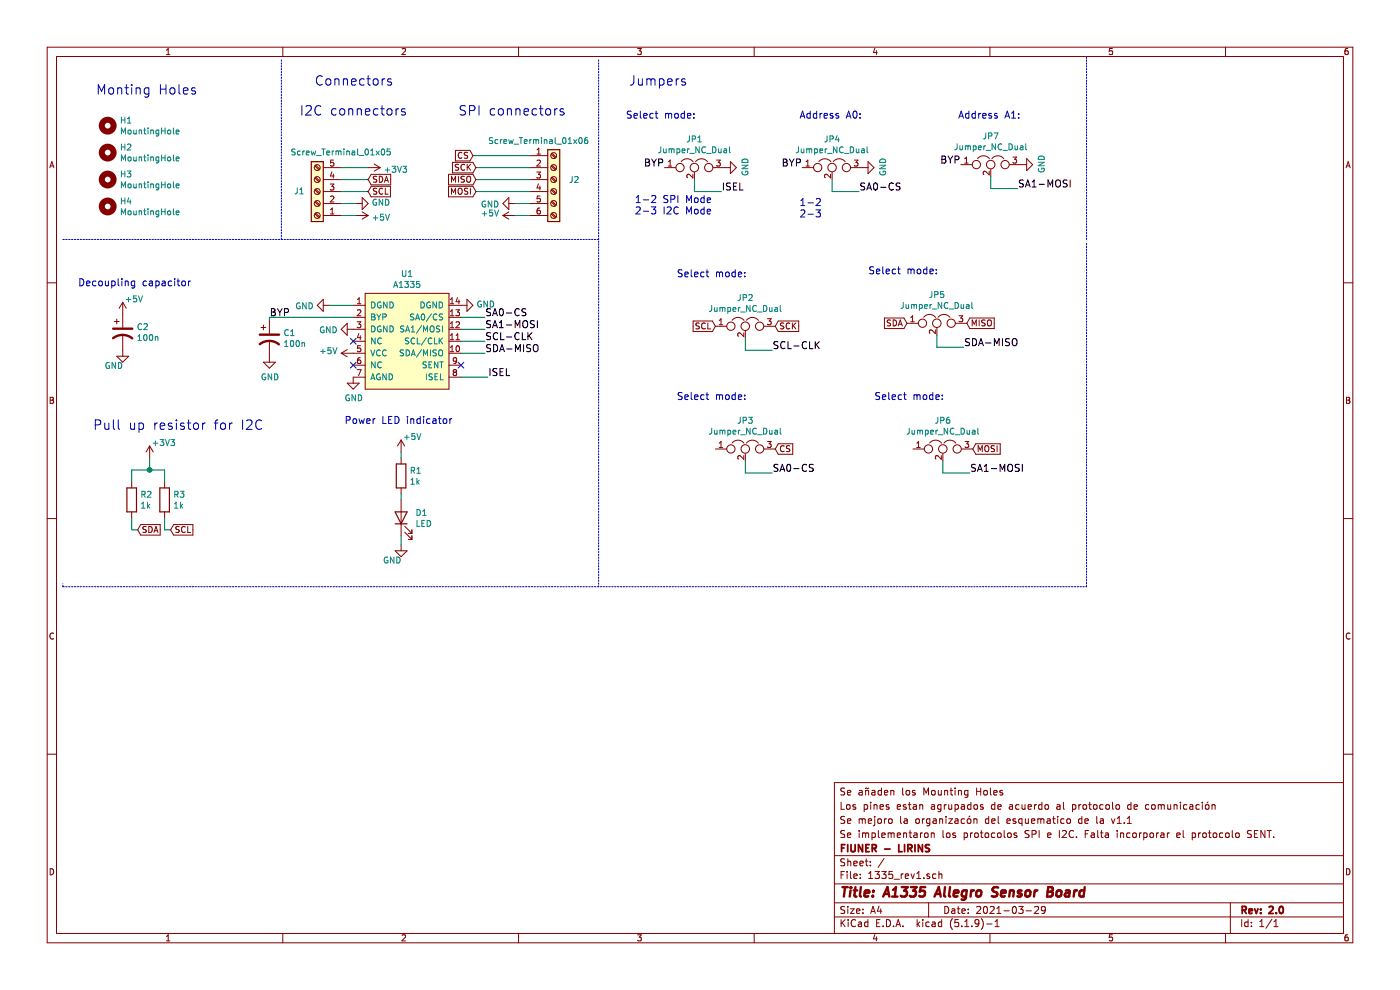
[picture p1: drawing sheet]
EESchema Schematic File Version 4
EELAYER 30 0
EELAYER END
$Descr A4 11693 8268
encoding utf-8
Sheet 1 1
Title "A1335 Allegro Sensor Board"
Date "2021-03-29"
Rev "2.0"
Comp "FIUNER - LIRINS"
Comment1 "Se implementaron los protocolos SPI e I2C. Falta incorporar el protocolo SENT."
Comment2 "Se mejoro la organizacón del esquematico de la v1.1"
Comment3 "Los pines estan agrupados de acuerdo al protocolo de comunicación"
Comment4 "Se añaden los Mounting Holes"
$EndDescr
Text Notes 800  800  0    79   ~ 0
Monting Holes\n
$Comp
L Mechanical:MountingHole H1
U 1 1
P 900 1050
F 0 "H1" H 1000 1096 50  0000 L CNN
F 1 "MountingHole" H 1000 1005 50  0000 L CNN
F 2 "MountingHole:MountingHole_3.2mm_M3_Pad_Via" H 900 1050 50  0001 C CNN
F 3 "~" H 900 1050 50  0001 C CNN
	1    900  1050
	1    0    0    -1  
$EndComp
$Comp
L Mechanical:MountingHole H2
U 1 1
P 900 1275
F 0 "H2" H 1000 1321 50  0000 L CNN
F 1 "MountingHole" H 1000 1230 50  0000 L CNN
F 2 "MountingHole:MountingHole_3.2mm_M3_Pad_Via" H 900 1275 50  0001 C CNN
F 3 "~" H 900 1275 50  0001 C CNN
	1    900  1275
	1    0    0    -1  
$EndComp
$Comp
L Mechanical:MountingHole H3
U 1 1
P 900 1500
F 0 "H3" H 1000 1546 50  0000 L CNN
F 1 "MountingHole" H 1000 1455 50  0000 L CNN
F 2 "MountingHole:MountingHole_3.2mm_M3_Pad_Via" H 900 1500 50  0001 C CNN
F 3 "~" H 900 1500 50  0001 C CNN
	1    900  1500
	1    0    0    -1  
$EndComp
$Comp
L Mechanical:MountingHole H4
U 1 1
P 900 1725
F 0 "H4" H 1000 1771 50  0000 L CNN
F 1 "MountingHole" H 1000 1680 50  0000 L CNN
F 2 "MountingHole:MountingHole_3.2mm_M3_Pad_Via" H 900 1725 50  0001 C CNN
F 3 "~" H 900 1725 50  0001 C CNN
	1    900  1725
	1    0    0    -1  
$EndComp
$Comp
L HALL:A1335 U1
U 1 1
P 2750 2550
F 0 "U1" H 3400 2815 50  0000 C CNN
F 1 "A1335" H 3400 2724 50  0000 C CNN
F 2 "Tssop_14:TSSOP14" H 2641 2700 50  0001 C CNN
F 3 "" H 2641 2700 50  0001 C CNN
	1    2750 2550
	1    0    0    -1  
$EndComp
Wire Wire Line
	2850 1600 3075 1600
Wire Wire Line
	2850 1500 3075 1500
Wire Wire Line
	2850 1400 3075 1400
Text GLabel 3075 1600 2    50   Input ~ 0
SCL
Text GLabel 3075 1500 2    50   Input ~ 0
SDA
$Comp
L power:+3V3 #PWR0102
U 1 1
P 3075 1400
F 0 "#PWR0102" H 3075 1250 50  0001 C CNN
F 1 "+3V3" V 3090 1528 50  0000 L CNN
F 2 "" H 3075 1400 50  0001 C CNN
F 3 "" H 3075 1400 50  0001 C CNN
	1    3075 1400
	0    1    1    0   
$EndComp
Text GLabel 3950 1300 0    50   Input ~ 0
CS
NoConn ~ 2950 2850
NoConn ~ 2950 3050
$Comp
L power:GND #PWR0105
U 1 1
P 3850 2550
F 0 "#PWR0105" H 3850 2300 50  0001 C CNN
F 1 "GND" V 3855 2422 50  0000 R CNN
F 2 "" H 3850 2550 50  0001 C CNN
F 3 "" H 3850 2550 50  0001 C CNN
	1    3850 2550
	0    -1   -1   0   
$EndComp
$Comp
L power:GND #PWR0106
U 1 1
P 2950 3150
F 0 "#PWR0106" H 2950 2900 50  0001 C CNN
F 1 "GND" H 2955 2977 50  0000 C CNN
F 2 "" H 2950 3150 50  0001 C CNN
F 3 "" H 2950 3150 50  0001 C CNN
	1    2950 3150
	1    0    0    -1  
$EndComp
$Comp
L power:+5V #PWR0107
U 1 1
P 2950 2950
F 0 "#PWR0107" H 2950 2800 50  0001 C CNN
F 1 "+5V" V 2965 3078 50  0000 L CNN
F 2 "" H 2950 2950 50  0001 C CNN
F 3 "" H 2950 2950 50  0001 C CNN
	1    2950 2950
	0    -1   -1   0   
$EndComp
$Comp
L power:GND #PWR0108
U 1 1
P 2950 2750
F 0 "#PWR0108" H 2950 2500 50  0001 C CNN
F 1 "GND" V 2955 2622 50  0000 R CNN
F 2 "" H 2950 2750 50  0001 C CNN
F 3 "" H 2950 2750 50  0001 C CNN
	1    2950 2750
	0    1    1    0   
$EndComp
Text Notes 5250 725  0    79   ~ 0
Jumpers\n
Wire Notes Line
	2350 500  2350 2000
Wire Wire Line
	3850 3150 4075 3150
Text Label 4075 3150 0    59   ~ 0
ISEL
Text Label 6025 1600 0    59   ~ 0
ISEL
Wire Wire Line
	3850 2650 4050 2650
Wire Wire Line
	4050 2750 3850 2750
Wire Wire Line
	3850 2850 4050 2850
Wire Wire Line
	3850 2950 4050 2950
Text Label 2250 2650 0    59   ~ 0
BYP
Text Label 4050 2650 0    59   ~ 0
SA0-CS
Text Label 4050 2750 0    59   ~ 0
SA1-MOSI
Text Label 4050 2850 0    59   ~ 0
SCL-CLK
Text Label 4050 2950 0    59   ~ 0
SDA-MISO
$Comp
L power:GND #PWR0110
U 1 1
P 2750 2550
F 0 "#PWR0110" H 2750 2300 50  0001 C CNN
F 1 "GND" V 2755 2422 50  0000 R CNN
F 2 "" H 2750 2550 50  0001 C CNN
F 3 "" H 2750 2550 50  0001 C CNN
	1    2750 2550
	0    1    1    0   
$EndComp
$Comp
L power:GND #PWR0111
U 1 1
P 2250 2975
F 0 "#PWR0111" H 2250 2725 50  0001 C CNN
F 1 "GND" H 2255 2802 50  0000 C CNN
F 2 "" H 2250 2975 50  0001 C CNN
F 3 "" H 2250 2975 50  0001 C CNN
	1    2250 2975
	1    0    0    -1  
$EndComp
Wire Wire Line
	2250 2650 2250 2675
Wire Wire Line
	2250 2650 2950 2650
Wire Wire Line
	2750 2550 2950 2550
Text Label 5550 1400 2    59   ~ 0
BYP
Text Notes 5225 1000 0    59   ~ 0
Select mode:\n
Text GLabel 3975 1500 0    50   Input ~ 0
MISO
Text GLabel 3975 1400 0    50   Input ~ 0
SCK
Wire Notes Line
	525  2000 5000 2000
Text Notes 2625 725  0    79   ~ 0
Connectors
$Comp
L Device:CP1 C1
U 1 1
P 2250 2825
F 0 "C1" H 2365 2871 50  0000 L CNN
F 1 "100n" H 2365 2780 50  0000 L CNN
F 2 "Capacitor_Tantalum_SMD:CP_EIA-2012-15_AVX-P_Pad1.30x1.05mm_HandSolder" H 2250 2825 50  0001 C CNN
F 3 "~" H 2250 2825 50  0001 C CNN
	1    2250 2825
	1    0    0    -1  
$EndComp
$Comp
L power:GND #PWR0109
U 1 1
P 6050 1400
F 0 "#PWR0109" H 6050 1150 50  0001 C CNN
F 1 "GND" H 6055 1227 50  0000 C CNN
F 2 "" H 6050 1400 50  0001 C CNN
F 3 "" H 6050 1400 50  0001 C CNN
	1    6050 1400
	0    -1   -1   0   
$EndComp
Text Notes 6675 1000 0    59   ~ 0
Address A0:\n
Text Notes 8000 1000 0    59   ~ 0
Address A1:\n
$Comp
L Device:CP1 C2
U 1 1
P 1025 2775
F 0 "C2" H 1140 2821 50  0000 L CNN
F 1 "100n" H 1140 2730 50  0000 L CNN
F 2 "Capacitor_Tantalum_SMD:CP_EIA-2012-15_AVX-P_Pad1.30x1.05mm_HandSolder" H 1025 2775 50  0001 C CNN
F 3 "~" H 1025 2775 50  0001 C CNN
	1    1025 2775
	1    0    0    -1  
$EndComp
$Comp
L power:GND #PWR0112
U 1 1
P 1025 2925
F 0 "#PWR0112" H 1025 2675 50  0001 C CNN
F 1 "GND" H 1030 2797 50  0000 R CNN
F 2 "" H 1025 2925 50  0001 C CNN
F 3 "" H 1025 2925 50  0001 C CNN
	1    1025 2925
	1    0    0    -1  
$EndComp
$Comp
L power:+5V #PWR0113
U 1 1
P 1025 2625
F 0 "#PWR0113" H 1025 2475 50  0001 C CNN
F 1 "+5V" H 1040 2753 50  0000 L CNN
F 2 "" H 1025 2625 50  0001 C CNN
F 3 "" H 1025 2625 50  0001 C CNN
	1    1025 2625
	1    0    0    -1  
$EndComp
Text Notes 650  2400 0    59   ~ 0
Decoupling capacitor\n
$Comp
L Device:Jumper_NC_Dual JP1
U 1 1
P 5800 1400
F 0 "JP1" H 5800 1639 50  0000 C CNN
F 1 "Jumper_NC_Dual" H 5800 1548 50  0000 C CNN
F 2 "Jumper:SolderJumper-3_P1.3mm_Open_RoundedPad1.0x1.5mm_NumberLabels" H 5800 1400 50  0001 C CNN
F 3 "~" H 5800 1400 50  0001 C CNN
	1    5800 1400
	1    0    0    -1  
$EndComp
Wire Wire Line
	5800 1500 5800 1600
Wire Wire Line
	5800 1600 6025 1600
Text Label 6700 1400 2    59   ~ 0
BYP
$Comp
L power:GND #PWR0114
U 1 1
P 7200 1400
F 0 "#PWR0114" H 7200 1150 50  0001 C CNN
F 1 "GND" H 7205 1227 50  0000 C CNN
F 2 "" H 7200 1400 50  0001 C CNN
F 3 "" H 7200 1400 50  0001 C CNN
	1    7200 1400
	0    -1   -1   0   
$EndComp
$Comp
L Device:Jumper_NC_Dual JP4
U 1 1
P 6950 1400
F 0 "JP4" H 6950 1639 50  0000 C CNN
F 1 "Jumper_NC_Dual" H 6950 1548 50  0000 C CNN
F 2 "Jumper:SolderJumper-3_P1.3mm_Open_RoundedPad1.0x1.5mm_NumberLabels" H 6950 1400 50  0001 C CNN
F 3 "~" H 6950 1400 50  0001 C CNN
	1    6950 1400
	1    0    0    -1  
$EndComp
Wire Wire Line
	6950 1500 6950 1600
Wire Wire Line
	6950 1600 7175 1600
Text Label 8025 1375 2    59   ~ 0
BYP
$Comp
L power:GND #PWR0115
U 1 1
P 8525 1375
F 0 "#PWR0115" H 8525 1125 50  0001 C CNN
F 1 "GND" H 8530 1202 50  0000 C CNN
F 2 "" H 8525 1375 50  0001 C CNN
F 3 "" H 8525 1375 50  0001 C CNN
	1    8525 1375
	0    -1   -1   0   
$EndComp
$Comp
L Device:Jumper_NC_Dual JP7
U 1 1
P 8275 1375
F 0 "JP7" H 8275 1614 50  0000 C CNN
F 1 "Jumper_NC_Dual" H 8275 1523 50  0000 C CNN
F 2 "Jumper:SolderJumper-3_P1.3mm_Open_RoundedPad1.0x1.5mm_NumberLabels" H 8275 1375 50  0001 C CNN
F 3 "~" H 8275 1375 50  0001 C CNN
	1    8275 1375
	1    0    0    -1  
$EndComp
Wire Wire Line
	8275 1475 8275 1575
Wire Wire Line
	8275 1575 8500 1575
Text Label 7175 1600 0    59   ~ 0
SA0-CS
Text Label 8500 1575 0    59   ~ 0
SA1-MOSI
Text Notes 5650 2325 0    59   ~ 0
Select mode:\n
$Comp
L Device:Jumper_NC_Dual JP2
U 1 1
P 6225 2725
F 0 "JP2" H 6225 2964 50  0000 C CNN
F 1 "Jumper_NC_Dual" H 6225 2873 50  0000 C CNN
F 2 "Jumper:SolderJumper-3_P1.3mm_Open_RoundedPad1.0x1.5mm_NumberLabels" H 6225 2725 50  0001 C CNN
F 3 "~" H 6225 2725 50  0001 C CNN
	1    6225 2725
	1    0    0    -1  
$EndComp
Wire Wire Line
	6225 2825 6225 2925
Wire Wire Line
	6225 2925 6450 2925
Text Notes 7250 2300 0    59   ~ 0
Select mode:\n
$Comp
L Device:Jumper_NC_Dual JP5
U 1 1
P 7825 2700
F 0 "JP5" H 7825 2939 50  0000 C CNN
F 1 "Jumper_NC_Dual" H 7825 2848 50  0000 C CNN
F 2 "Jumper:SolderJumper-3_P1.3mm_Open_RoundedPad1.0x1.5mm_NumberLabels" H 7825 2700 50  0001 C CNN
F 3 "~" H 7825 2700 50  0001 C CNN
	1    7825 2700
	1    0    0    -1  
$EndComp
Wire Wire Line
	7825 2800 7825 2900
Wire Wire Line
	7825 2900 8050 2900
Text Notes 5650 3350 0    59   ~ 0
Select mode:\n
$Comp
L Device:Jumper_NC_Dual JP3
U 1 1
P 6225 3750
F 0 "JP3" H 6225 3989 50  0000 C CNN
F 1 "Jumper_NC_Dual" H 6225 3898 50  0000 C CNN
F 2 "Jumper:SolderJumper-3_P1.3mm_Open_RoundedPad1.0x1.5mm_NumberLabels" H 6225 3750 50  0001 C CNN
F 3 "~" H 6225 3750 50  0001 C CNN
	1    6225 3750
	1    0    0    -1  
$EndComp
Wire Wire Line
	6225 3850 6225 3950
Wire Wire Line
	6225 3950 6450 3950
Text Notes 7300 3350 0    59   ~ 0
Select mode:\n
$Comp
L Device:Jumper_NC_Dual JP6
U 1 1
P 7875 3750
F 0 "JP6" H 7875 3989 50  0000 C CNN
F 1 "Jumper_NC_Dual" H 7875 3898 50  0000 C CNN
F 2 "Jumper:SolderJumper-3_P1.3mm_Open_RoundedPad1.0x1.5mm_NumberLabels" H 7875 3750 50  0001 C CNN
F 3 "~" H 7875 3750 50  0001 C CNN
	1    7875 3750
	1    0    0    -1  
$EndComp
Wire Wire Line
	7875 3850 7875 3950
Wire Wire Line
	7875 3950 8100 3950
Text Label 6450 2925 0    59   ~ 0
SCL-CLK
Text GLabel 5975 2725 0    50   Input ~ 0
SCL
Text GLabel 6475 2725 2    50   Input ~ 0
SCK
Text Label 8050 2900 0    59   ~ 0
SDA-MISO
Text GLabel 7575 2700 0    50   Input ~ 0
SDA
Text GLabel 8075 2700 2    50   Input ~ 0
MISO
Text Label 6450 3950 0    59   ~ 0
SA0-CS
Text GLabel 6475 3750 2    50   Input ~ 0
CS
Text Label 8100 3950 0    59   ~ 0
SA1-MOSI
Text GLabel 8125 3750 2    50   Input ~ 0
MOSI
$Comp
L power:+5V #PWR0116
U 1 1
P 3350 3775
F 0 "#PWR0116" H 3350 3625 50  0001 C CNN
F 1 "+5V" H 3365 3903 50  0000 L CNN
F 2 "" H 3350 3775 50  0001 C CNN
F 3 "" H 3350 3775 50  0001 C CNN
	1    3350 3775
	1    0    0    -1  
$EndComp
$Comp
L power:GND #PWR0117
U 1 1
P 3350 4550
F 0 "#PWR0117" H 3350 4300 50  0001 C CNN
F 1 "GND" H 3355 4422 50  0000 R CNN
F 2 "" H 3350 4550 50  0001 C CNN
F 3 "" H 3350 4550 50  0001 C CNN
	1    3350 4550
	1    0    0    -1  
$EndComp
$Comp
L Device:LED D1
U 1 1
P 3350 4325
F 0 "D1" V 3389 4207 50  0000 R CNN
F 1 "LED" V 3298 4207 50  0000 R CNN
F 2 "LED_SMD:LED_0603_1608Metric" H 3350 4325 50  0001 C CNN
F 3 "~" H 3350 4325 50  0001 C CNN
	1    3350 4325
	0    -1   -1   0   
$EndComp
$Comp
L Device:R R1
U 1 1
P 3350 3975
F 0 "R1" H 3420 4021 50  0000 L CNN
F 1 "1k" H 3420 3930 50  0000 L CNN
F 2 "Resistor_SMD:R_0603_1608Metric" V 3280 3975 50  0001 C CNN
F 3 "~" H 3350 3975 50  0001 C CNN
	1    3350 3975
	1    0    0    -1  
$EndComp
Wire Wire Line
	3350 3825 3350 3775
Wire Wire Line
	3350 4125 3350 4175
Wire Wire Line
	3350 4550 3350 4475
$Comp
L Device:R R3
U 1 1
P 1375 4175
F 0 "R3" H 1445 4221 50  0000 L CNN
F 1 "1k" H 1445 4130 50  0000 L CNN
F 2 "Resistor_SMD:R_0603_1608Metric" V 1305 4175 50  0001 C CNN
F 3 "~" H 1375 4175 50  0001 C CNN
	1    1375 4175
	1    0    0    -1  
$EndComp
$Comp
L Device:R R2
U 1 1
P 1100 4175
F 0 "R2" H 1170 4221 50  0000 L CNN
F 1 "1k" H 1170 4130 50  0000 L CNN
F 2 "Resistor_SMD:R_0603_1608Metric" V 1030 4175 50  0001 C CNN
F 3 "~" H 1100 4175 50  0001 C CNN
	1    1100 4175
	1    0    0    -1  
$EndComp
Wire Wire Line
	3950 1300 4425 1300
Wire Wire Line
	1100 4325 1100 4425
Wire Wire Line
	1375 4325 1375 4425
Wire Wire Line
	1100 4025 1100 3925
Wire Wire Line
	1100 3925 1250 3925
Wire Wire Line
	1375 3925 1375 4025
Connection ~ 1250 3925
Wire Wire Line
	1250 3925 1375 3925
$Comp
L power:+3V3 #PWR0118
U 1 1
P 1250 3825
F 0 "#PWR0118" H 1250 3675 50  0001 C CNN
F 1 "+3V3" H 1265 3953 50  0000 L CNN
F 2 "" H 1250 3825 50  0001 C CNN
F 3 "" H 1250 3825 50  0001 C CNN
	1    1250 3825
	1    0    0    -1  
$EndComp
$Comp
L Connector:Screw_Terminal_01x06 J2
U 1 1
P 4625 1500
F 0 "J2" H 4750 1500 50  0000 L CNN
F 1 "Screw_Terminal_01x06" H 4075 1825 50  0000 L CNN
F 2 "Connector_PinHeader_2.54mm:PinHeader_1x06_P2.54mm_Horizontal" H 4625 1500 50  0001 C CNN
F 3 "~" H 4625 1500 50  0001 C CNN
	1    4625 1500
	1    0    0    -1  
$EndComp
Wire Wire Line
	2850 1700 2975 1700
Wire Wire Line
	2850 1800 2975 1800
$Comp
L power:+5V #PWR0101
U 1 1
P 2975 1800
F 0 "#PWR0101" H 2975 1650 50  0001 C CNN
F 1 "+5V" V 2990 1928 50  0000 L CNN
F 2 "" H 2975 1800 50  0001 C CNN
F 3 "" H 2975 1800 50  0001 C CNN
	1    2975 1800
	0    1    1    0   
$EndComp
$Comp
L power:GND #PWR0103
U 1 1
P 2975 1700
F 0 "#PWR0103" H 2975 1450 50  0001 C CNN
F 1 "GND" V 2980 1572 50  0000 R CNN
F 2 "" H 2975 1700 50  0001 C CNN
F 3 "" H 2975 1700 50  0001 C CNN
	1    2975 1700
	0    -1   -1   0   
$EndComp
Wire Wire Line
	3975 1400 4425 1400
Wire Wire Line
	3975 1500 4425 1500
Text GLabel 3975 1600 0    50   Input ~ 0
MOSI
Wire Wire Line
	3975 1600 4425 1600
Wire Wire Line
	4425 1800 4300 1800
$Comp
L power:+5V #PWR0104
U 1 1
P 4300 1800
F 0 "#PWR0104" H 4300 1650 50  0001 C CNN
F 1 "+5V" V 4315 1928 50  0000 L CNN
F 2 "" H 4300 1800 50  0001 C CNN
F 3 "" H 4300 1800 50  0001 C CNN
	1    4300 1800
	0    -1   -1   0   
$EndComp
Wire Wire Line
	4425 1700 4300 1700
$Comp
L power:GND #PWR0119
U 1 1
P 4300 1700
F 0 "#PWR0119" H 4300 1450 50  0001 C CNN
F 1 "GND" V 4305 1572 50  0000 R CNN
F 2 "" H 4300 1700 50  0001 C CNN
F 3 "" H 4300 1700 50  0001 C CNN
	1    4300 1700
	0    1    1    0   
$EndComp
Text Notes 2500 975  0    79   ~ 0
I2C connectors
Text Notes 3825 975  0    79   ~ 0
SPI connectors
Text GLabel 1150 4425 2    50   Input ~ 0
SDA
Text GLabel 1425 4425 2    50   Input ~ 0
SCL
Wire Wire Line
	1425 4425 1375 4425
Wire Wire Line
	1150 4425 1100 4425
Wire Wire Line
	1250 3925 1250 3825
$Comp
L Connector:Screw_Terminal_01x05 J1
U 1 1
P 2650 1600
F 0 "J1" H 2800 1600 50  0000 C CNN
F 1 "Screw_Terminal_01x05" H 2450 1275 50  0000 C CNN
F 2 "Connector_PinHeader_2.54mm:PinHeader_1x05_P2.54mm_Horizontal" H 2650 1600 50  0001 C CNN
F 3 "~" H 2650 1600 50  0001 C CNN
	1    2650 1600
	-1   0    0    1   
$EndComp
NoConn ~ 3850 3050
Wire Notes Line
	525  4900 525  4875
Wire Notes Line
	5000 500  5000 4900
Text Notes 5300 1800 0    59   ~ 0
1-2 SPI Mode\n2-3 I2C Mode
Text Notes 6675 1825 0    59   ~ 0
1-2\n2-3
Text Notes 775  3600 0    79   ~ 0
Pull up resistor for I2C
Text Notes 2875 3550 0    59   ~ 0
Power LED indicator
Wire Notes Line
	9075 4900 9075 2025
Wire Notes Line
	525  4900 9075 4900
Wire Notes Line
	9075 2000 9075 475 
$EndSCHEMATC
